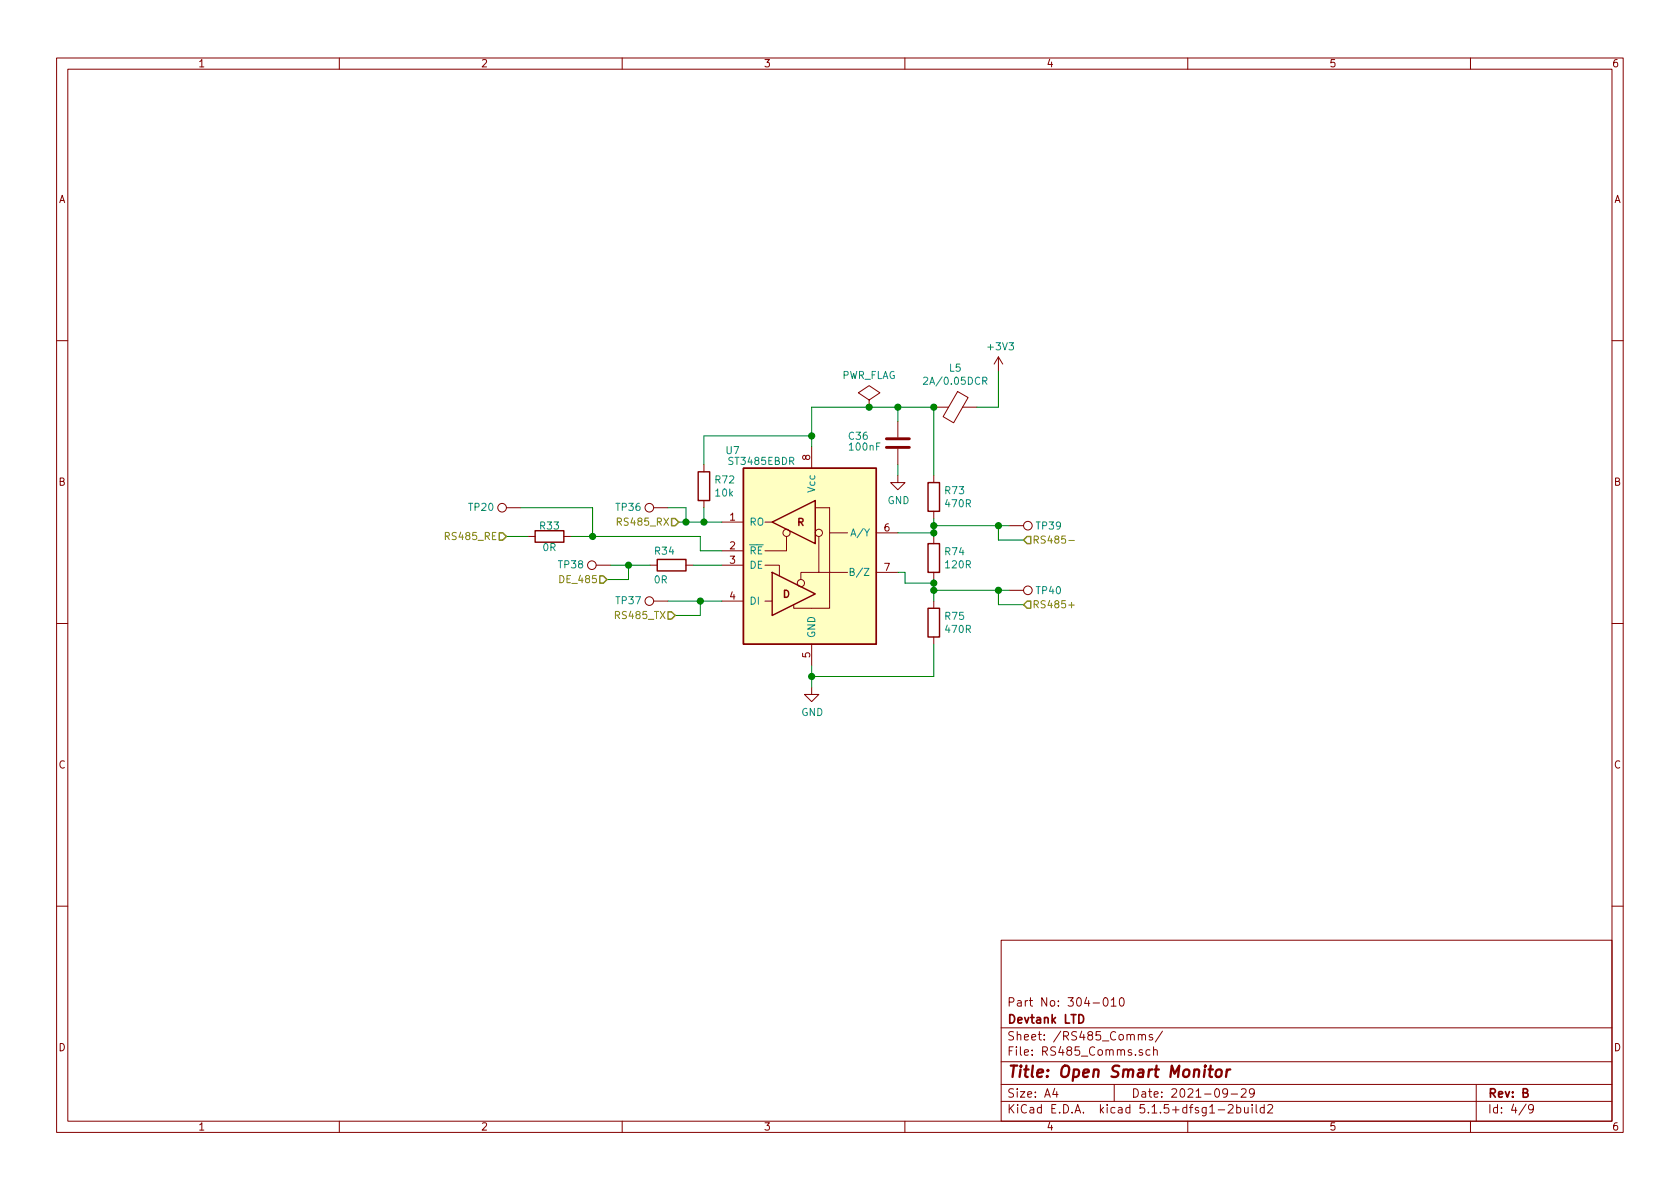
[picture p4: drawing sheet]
<svg xmlns="http://www.w3.org/2000/svg" width="297mm" height="210mm" viewBox="0 0 297 210" stroke-linecap="round" stroke-linejoin="round" font-family="sans-serif">
<g fill="none" stroke="#840000" stroke-width=".18">
<path d="M10 10.3h277v189.9h-277zM12 12.2h273v186.1h-273zM60 10.3v1.9M110 10.3v1.9M160 10.3v1.9M210 10.3v1.9M260 10.3v1.9M10 60.2h2M143.5 79v3.8M153.7 70.7l1.9-1.2-1.9-1.3-1.9 1.3 1.9 1.2v1.3M153.7 72h.1M158.7 74.5v2.8"/>
<path d="M158.7 79.4v2.8M165.1 72h2.6M169.3 69.2l1.9 1.1-2.6 4.5-1.8-1.1zM170.2 72h2.5M176.5 63.1l-.7 1.3M176.5 63.1v2.6M176.5 63.1l.8 1.3M285 60.2h2M89.5 89.8h2.6M93.3 94.9h1.3M99.7 94.9h1.3M105.4 99.9h2.5"/>
<path d="M114.9 99.9h1.3M115.6 89.8h2.5M121.3 99.9h1.3M124.5 82.2v1.2M124.5 88.5v1.3M127.6 99.9h3.8M127.6 92.3h3.8M127.6 97.4h3.8M135.3 99.9h2.5v1.9M135.3 92.3h1.2M139.1 94.9v2.5h-3.8M144.1 89.8h2.6v17.8h-6.4v-.7"/>
<path d="M144.8 94.9v6.3h-3.2v1.3M146.7 94.2h3.2zM154.9 94.2h3.8M158.7 84.1v1.2h1.3l-1.3 1.3-1.2-1.3h1.2M165.1 84.1v1.2M165.1 90.4v1.3M165.1 94.9v1.2M178.4 93h2.6M10 110.3h2M115.6 106.3h2.5M127.6 106.3h3.8M135.3 106.3h1.2"/>
<path d="M143.5 113.9v3.8M144.8 101.2h5.1M154.9 101.2h3.8M165.1 101.2v1.3M165.1 106.3v1.3M165.1 112.6v1.3M178.4 104.4h2.6M285 110.3h2M143.5 121.5v1.3h1.3l-1.3 1.3-1.3-1.3h1.3M10 160.2h2M177 166.3h108v32h-108zM195.2 176.6l.2-.2a.8 .8 0 0 1 .5 .8 .8 .8 0 0 1-.5 .7l-.2-.1-.2-.4z"/>
<path d="M196.5 176.9l.4-.5v1.5M196.5 177.9h.8M198.1 176.5l.3-.1a.94 .94 0 0 1 0 1.5h-.1a1 1 0 0 1-.2-1.4zM285 160.2h2M60 198.3v1.9M110 198.3v1.9M160 198.3v1.9M177 194.8h108M177 191.8h108M177 187.8h108M177 181.8h108M186.5 192.5l-.4 1h1"/>
<path d="M186.8 193v1M197 191.8v3M201.3 183.1v-.1a.37 .37 0 0 1 .6 .1v.8M201.9 183.1l.2-.2 .4 .1v.9M202 185.7a.37 .37 0 0 0-.6 .1l.1 .2 .5 .2 .1 .1-.3 .3-.4-.1M203.3 185.7l-.4-.1-.3 .3 .1 .6 .2 .1 .4-.1M203.8 183a.37 .37 0 0 0-.6 .1l.1 .3 .5 .1v.1l-.2 .3-.4-.1M204 185.7a.37 .37 0 0 1 .6 .1v.8M204 185.1v1.5M205.5 182.3l-1.2 2M210 198.3v1.9M215.4 196.3h1.1"/>
<path d="M217 193.2l-.1 .2a.48 .48 0 0 1-.6-.1v-.6a.48 .48 0 0 1 .6-.1l.1 .1a1.19 1.19 0 0 1-.2 1.2l-.5 .1M217.2 195.5l.2-.2h.4l.2 .5-.9 1h.9M217.7 193.5h1.1M218.7 195.9l.4-.1 .3 .3-.1 .6h-.6M218.7 195.3v1.5M219.5 192.7l.2-.2h.3l.3 .2v.3v.2l-.9 .8h.9M220 195.8l.1 .9 .3 .1 .3-.1M220.7 195.8v1M221.4 195.3v.2M221.4 195.8v1M221.8 193.2l-.3 .3h-.3l-.3-.3v-.4l.2-.2 .4-.1 .2 .2a1.13 1.13 0 0 1-.2 1.2l-.4 .1M222.1 195.3v1.3l.2 .2"/>
<path d="M223.5 195.9l-.4-.1-.3 .3 .1 .6 .2 .1 .4-.1M223.5 195.3v1.5M224.2 195.5l.2-.2h.3l.3 .5-.9 1h.9M260 198.3v1.9M261 191.8v6.5M269.8 195.2l-1.2 2M271.1 196l-.3 .3-.4-.1-.1-.2v-.4l.1-.2 .4-.1 .2 .2a1.19 1.19 0 0 1-.2 1.2l-.4 .1"/>
<circle cx="88.8" cy="89.8" r=".76"/>
<circle cx="104.6" cy="99.9" r=".76"/>
<circle cx="114.8" cy="89.8" r=".76"/>
<circle cx="139.1" cy="94.2" r=".63"/>
<circle cx="144.8" cy="94.2" r=".63"/>
<circle cx="181.7" cy="93" r=".76"/>
<circle cx="114.8" cy="106.3" r=".76"/>
<circle cx="141.6" cy="103.1" r=".63"/>
<circle cx="181.7" cy="104.4" r=".76"/>
</g>
<path d="M213.7 189.1h.8M214.1 188.4l-.3 1.8 .1 .1 .4 .1M215.1 189.3a.51 .51 0 0 1 .5-.2 .51 .51 0 0 1 .4 .4v.6a.54 .54 0 0 1-.6 .4 .54 .54 0 0 1-.5-.4zM216.9 189.1l-.1 1.3M217.5 189.1a.55 .55 0 0 0-.6 .4" fill="none" stroke="#840000" stroke-width=".41"/>
<path d="M190.8 179.4a.75 .75 0 0 1 .8 .8 .75 .75 0 0 1-.8 .7z" fill="none" stroke="#840000" stroke-width=".3"/>
<path d="M156.7 79.1h4.1M156.7 77.6h4.1" fill="none" stroke="#840000" stroke-width=".51"/>
<path d="M94.6 93.8h5.1v2.1h-5.1zM116.2 98.9h5.1v2.1h-5.1zM123.4 83.4h2.1v5.1h-2.1zM131.4 82.8h23.5v31.1h-23.5zM136.5 92.3l7.6-3.8v7.6zM164.1 85.3h2v5.1h-2zM164.1 96.1h2v5.1h-2zM136.5 101.2l7.6 3.8-7.6 3.8zM164.1 107.6h2v5h-2z" fill="none" stroke="#840000" stroke-width=".25"/>
<path d="M131.4 82.8h23.5v31.1h-23.5z" fill="#ffffc2" stroke="#ffffc2" stroke-width=".18"/>
<path d="M163.3 66.8l.5-.1 .2 .4-.8 .9h.8M173.8 67.4l.6-.1 .1-.2-.1-.3-.2-.1h-.4v1.3M174.1 67.4l.4 .6M150.3 101.1h.6l.1-.2-.1-.3-.6-.1v1.3h.5l.2-.2 .1-.3-.4-.2" fill="none" stroke="#008484" stroke-width=".18"/>
<g fill="none" stroke="#008400" stroke-width=".18">
<path d="M143.5 79v-7h21.6v12.1M143.5 77.1h-19v5.1M158.7 72v2.5M176.5 65.7v6.3h-3.8M89.5 94.9h3.8M92.1 89.8h12.7v5.1M101 94.9h22.8v2.5h3.8M107.9 99.9h7M111.1 99.9v2.6h-3.8M118.1 89.8h3.2v2.5M120 92.3h7.6M122.6 99.9h5"/>
<path d="M124.5 89.8v2.5M158.7 82.2v1.9M158.7 94.2h6.4M165.1 91.7v3.2M165.1 93h13.3M176.5 93v2.5h4.5M118.1 106.3h9.5M123.8 106.3v2.5h-4.4M143.5 117.7v3.8M158.7 101.2h1.3v1.9h5.1M165.1 104.4h13.3M165.1 102.5v3.8"/>
<path d="M165.1 113.9v5.7h-21.6M176.5 104.4v2.5h4.5"/>
</g>
<path d="M88.3 94.2h.6l.6 .7-.6 .6h-.6zM118.7 91.7h.7l.6 .6-.6 .7h-.7zM181 95.5l.6-.6h.6v1.2h-.6zM106 101.8h.7l.6 .7-.6 .6h-.7zM118.1 108.2h.6l.7 .6-.7 .7h-.6zM181 106.9l.6-.6h.6v1.3h-.6z" fill="none" stroke="#848400" stroke-width=".25"/>
<path d="M109.1 92.3l.7-.1 .1-.2-.1-.3-.2-.1h-.5v1.3M189 95.6h.9M189 107h.9" fill="none" stroke="#848400" stroke-width=".18"/>
<g fill="#008400" stroke="#008400" stroke-width=".25">
<circle cx="165.1" cy="103.1" r=".51"/>
<circle cx="104.8" cy="94.9" r=".51"/>
<circle cx="165.1" cy="94.2" r=".51"/>
<circle cx="153.7" cy="72" r=".51"/>
<circle cx="165.1" cy="93" r=".51"/>
<circle cx="165.1" cy="72" r=".51"/>
<circle cx="143.5" cy="119.6" r=".51"/>
<circle cx="143.5" cy="77.1" r=".51"/>
<circle cx="121.3" cy="92.3" r=".51"/>
<circle cx="165.1" cy="104.4" r=".51"/>
<circle cx="123.8" cy="106.3" r=".51"/>
<circle cx="158.8" cy="72" r=".51"/>
<circle cx="111.1" cy="99.9" r=".51"/>
<circle cx="124.5" cy="92.3" r=".51"/>
<circle cx="176.5" cy="104.4" r=".51"/>
<circle cx="176.5" cy="93" r=".51"/>
</g>
<text font-size="2.8" fill="#840000" x="178" y="190.5">Title: Open Smart Monitor</text>
<g font-size="2.1" fill="#840000">
<text x="178" y="178">Part No: 304-010</text>
<text x="178" y="184">Sheet: /RS485_Comms/</text>
<text x="178" y="181">Devtank LTD</text>
<text x="178" y="186.7">File: RS485_Comms.sch</text>
<text x="178" y="196.9">KiCad E.D.A. kicad 5.1.5+dfsg1-2build2</text>
<text x="178" y="194.1">Size: A4</text>
<text x="200" y="194.1">Date: 2021-09-29</text>
<text x="263" y="194.1">Rev: B</text>
<text x="263" y="196.9">Id: 4/9</text>
</g>
<g font-size="1.8" fill="#840000">
<text x="35" y="11.9">1</text>
<text x="85" y="11.9">2</text>
<text x="135" y="11.9">3</text>
<text x="185" y="11.9">4</text>
<text x="235" y="11.9">5</text>
<text x="285" y="11.9">6</text>
<text x="10.4" y="35.9">A</text>
<text x="285.4" y="35.9">A</text>
<text x="143.3" y="81.4" transform="rotate(-90 143.3 81.4)">8</text>
<text x="10.4" y="85.9">B</text>
<text x="285.4" y="85.9">B</text>
<text x="129.1" y="92.1">1</text>
<text x="141" y="93">R</text>
<text x="156.4" y="94">6</text>
<text x="129.1" y="97.1">2</text>
<text x="129.1" y="99.7">3</text>
<text x="156.4" y="101">7</text>
<text x="129.1" y="106">4</text>
<text x="138.4" y="105.7">D</text>
<text x="143.3" y="116.3" transform="rotate(-90 143.3 116.3)">5</text>
<text x="10.4" y="135.9">C</text>
<text x="285.4" y="135.9">C</text>
<text x="10.4" y="185.9">D</text>
<text x="285.4" y="185.9">D</text>
<text x="35" y="199.9">1</text>
<text x="85" y="199.9">2</text>
<text x="135" y="199.9">3</text>
<text x="185" y="199.9">4</text>
<text x="235" y="199.9">5</text>
<text x="285" y="199.9">6</text>
</g>
<g font-size="1.8" fill="#008484">
<text x="167.9" y="65.7">L5</text>
<text x="174.8" y="61.9">+3V3</text>
<text x="148.7" y="67">PWR_FLAG</text>
<text x="163.9" y="68">2A/0.05DCR</text>
<text x="150.1" y="77.8">C36</text>
<text x="128.4" y="80.3">U7</text>
<text x="129" y="82.2">ST3485EBDR</text>
<text x="150.3" y="79.7">100nF</text>
<text x="126.5" y="85.5">R72</text>
<text x="126.6" y="87.8">10k</text>
<text x="144.1" y="87" transform="rotate(-90 144.1 87)">Vcc</text>
<text x="156.9" y="89.1">GND</text>
<text x="167.2" y="87.4">R73</text>
<text x="167.3" y="89.7">470R</text>
<text x="83" y="90.3">TP20</text>
<text x="95.5" y="93.6">R33</text>
<text x="109" y="90.3">TP36</text>
<text x="132.5" y="93">RO</text>
<text x="151" y="94.9">A/Y</text>
<text x="183.3" y="93.6">TP39</text>
<text x="96" y="97.5">0R</text>
<text x="98.8" y="100.5">TP38</text>
<text x="115.8" y="98.1">R34</text>
<text x="132.5" y="98">RE</text>
<text x="132.5" y="100.6">DE</text>
<text x="151.1" y="101.8">B/Z</text>
<text x="167.2" y="98.2">R74</text>
<text x="167.3" y="100.5">120R</text>
<text x="109" y="106.9">TP37</text>
<text x="115.7" y="103.2">0R</text>
<text x="132.5" y="106.9">DI</text>
<text x="183.3" y="105.1">TP40</text>
<text x="144.1" y="112.9" transform="rotate(-90 144.1 112.9)">GND</text>
<text x="167.2" y="109.6">R75</text>
<text x="167.3" y="111.9">470R</text>
<text x="141.7" y="126.6">GND</text>
</g>
<g font-size="1.8" fill="#848400">
<text x="79.2" y="95.5">RS485_RE</text>
<text x="109.7" y="93">RS485_RX</text>
<text x="182.5" y="96.1">RS485-</text>
<text x="99.4" y="103.1">DE_485</text>
<text x="182.5" y="107.6">RS485+</text>
<text x="109.2" y="109.5">RS485_TX</text>
</g>
</svg>
